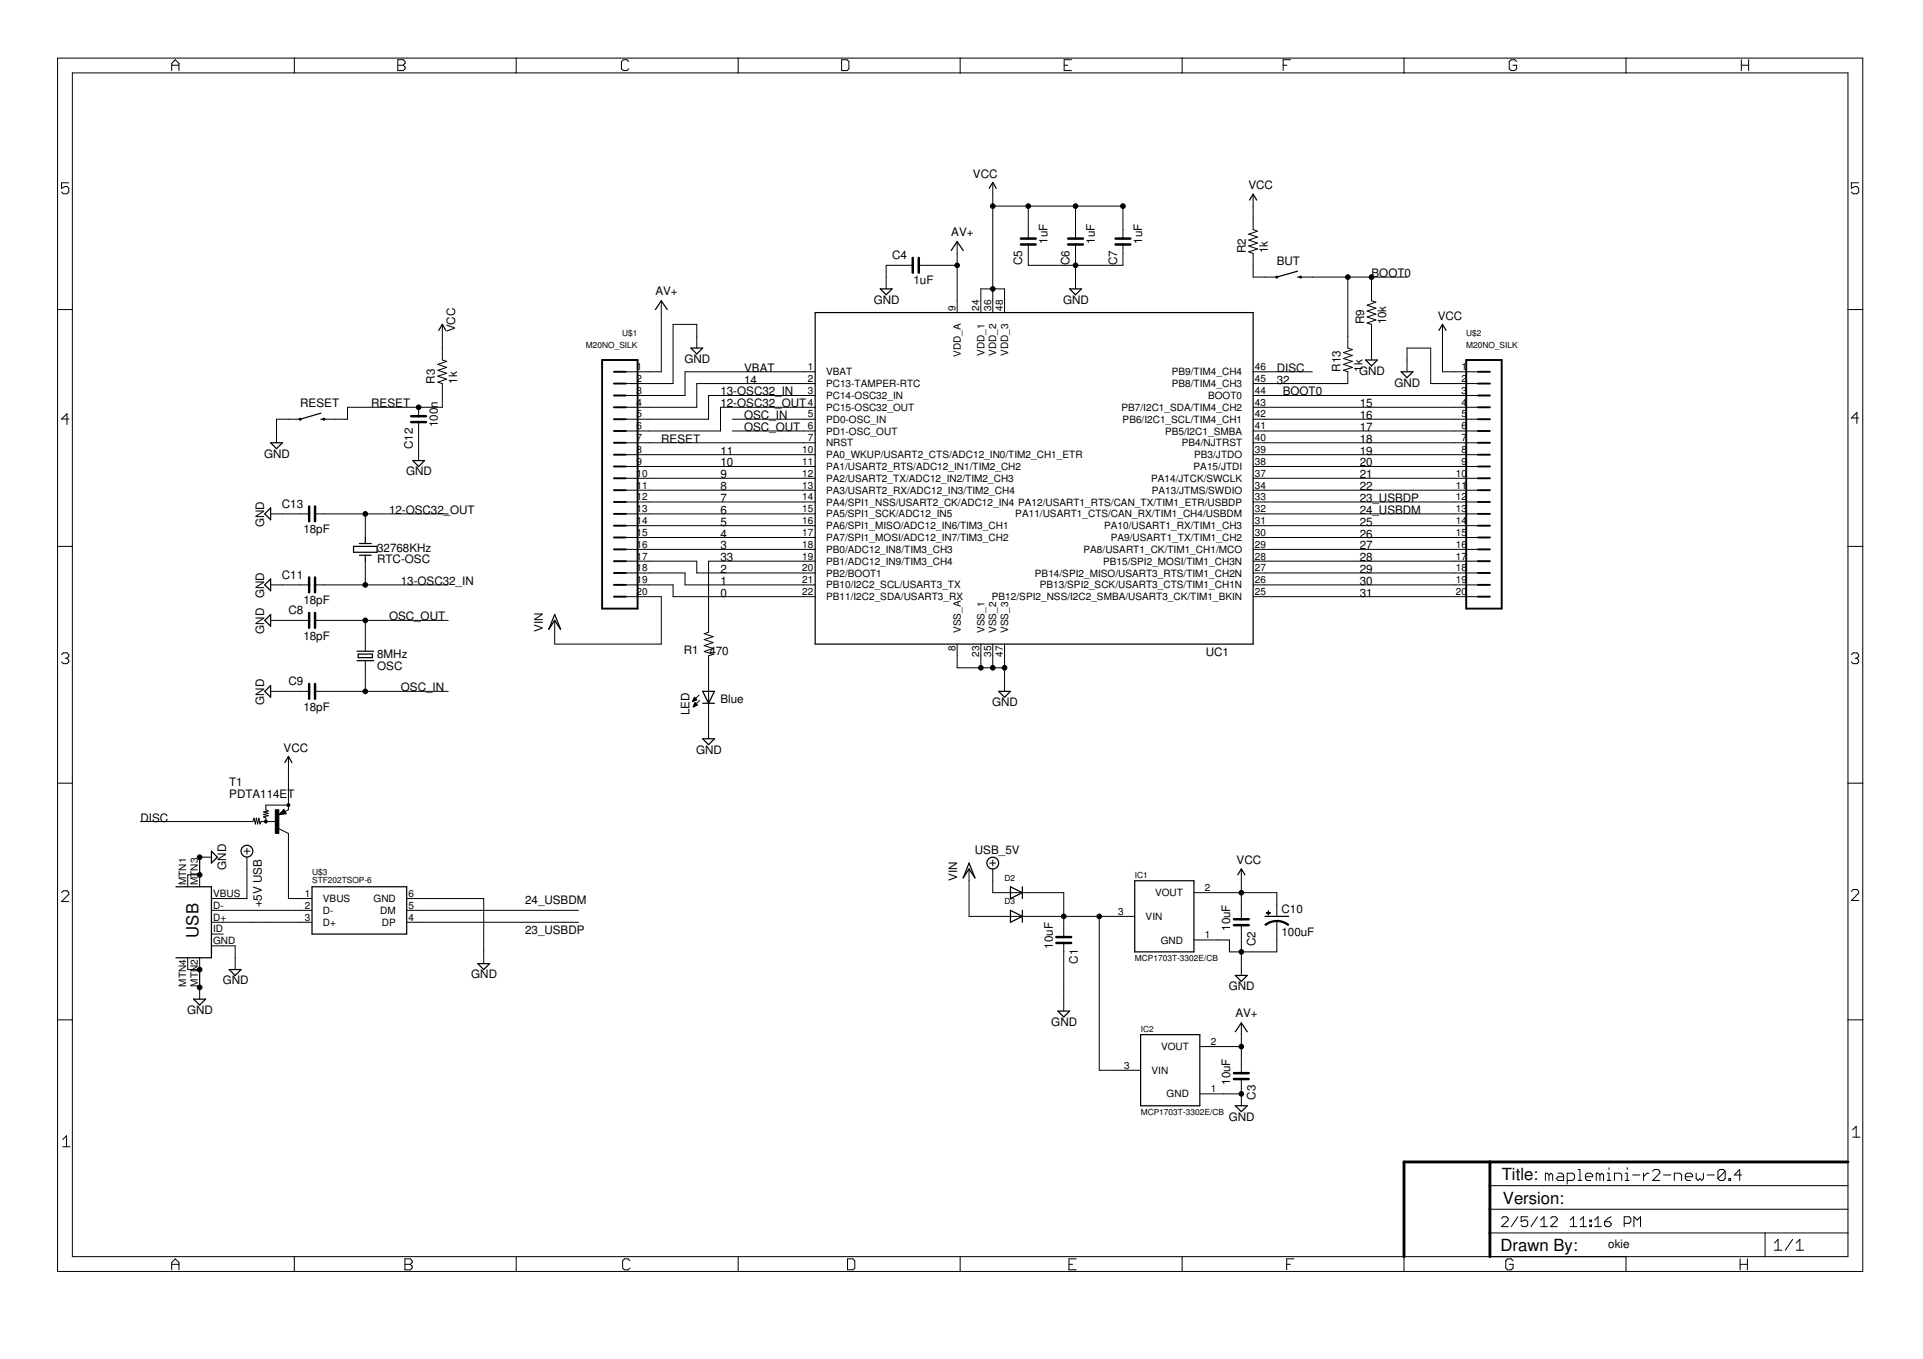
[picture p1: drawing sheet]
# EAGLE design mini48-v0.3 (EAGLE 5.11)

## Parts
BUT  SWITCH-MOMENTARY-2-SMD-1101NE  [TACTILE-SWITCH-1101NE]
C1  10uF  C_0805  [C0805]
C2  10uF  C_0805  [C0805]
C3  10uF  C_0805  [C0805]
C4  1uF  C_0603  [C0603]
C5  1uF  C_0603  [C0603]
C6  1uF  C_0603  [C0603]
C7  1uF  C_0603  [C0603]
C8  18pF  C_0603  [C0603]
C9  18pF  C_0603  [C0603]
C10  100uF  CAP_POL3528  [EIA3528]
C11  18pF  C_0603  [C0603]
C12  100n  C_0603  [C0603]
C13  18pF  C_0603  [C0603]
D2  DIODESOD-323  [SOD-323]
D3  DIODESOD-323  [SOD-323]
IC1  MCP1703T-3302E/CB  MCP1700T  [SOT23]
IC2  MCP1703T-3302E/CB  MCP1700T  [SOT23]
LED  LED (Mini)  LEDCHIPLED_0603  [CHIPLED_0603]
OSC  8MHz  CRYSTAL5X3  [CRYSTAL-SMD-5X3]
R1  470  R_0603  [R0603]
R2  1k  R_0603  [R0603]
R3  1k  R_0603  [R0603]
R9  10k  R_0603  [R0603]
R13  1k  R_0603  [R0603]
RESET  SWITCH-MOMENTARY-2-SMD-1101NE  [TACTILE-SWITCH-1101NE]
RTC-OSC  32768KHz  CRYSTALL  [KX-327LT]
T1  PDTA114ET  PNP-DRIVERSOT323  [SOT323R]
U$1  M20NO_SILK  [1X20_NO_SILK]
U$2  M20NO_SILK  [1X20_NO_SILK]
U$3  STF202TSOP-6  [TSOP-6]
UC1  STM32F103CB  [LQFP48]
USB  USB-MINIB-5PIN  [USB-MINIB]

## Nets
0: U$1.19 UC1.22(PB11/I2C2_SDA/USART3_RX)
1: U$1.18 UC1.21(PB10/I2C2_SCL/USART3_TX)
2: U$1.17 UC1.20(PB2/BOOT1)
3: U$1.16 UC1.18(PB0/ADC12_IN8/TIM3_CH3)
4: U$1.15 UC1.17(PA7/SPI1_MOSI/ADC12_IN7/TIM3_CH2)
5: U$1.14 UC1.16(PA6/SPI1_MISO/ADC12_IN6/TIM3_CH1)
6: U$1.13 UC1.15(PA5/SPI1_SCK/ADC12_IN5)
7: U$1.12 UC1.14(PA4/SPI1_NSS/USART2_CK/ADC12_IN4)
8: U$1.11 UC1.13(PA3/USART2_RX/ADC12_IN3/TIM2_CH4)
9: U$1.10 UC1.12(PA2/USART2_TX/ADC12_IN2/TIM2_CH3)
10: U$1.9 UC1.11(PA1/USART2_RTS/ADC12_IN1/TIM2_CH2)
11: U$1.8 UC1.10(PA0_WKUP/USART2_CTS/ADC12_IN0/TIM2_CH1_ETR)
12-OSC32_OUT: C13.1 RTC-OSC.1 U$1.6 UC1.4(PC15-OSC32_OUT)
13-OSC32_IN: C11.1 RTC-OSC.4 U$1.5 UC1.3(PC14-OSC32_IN)
14: U$1.4 UC1.2(PC13-TAMPER-RTC)
15: U$2.4 UC1.43(PB7/I2C1_SDA/TIM4_CH2)
16: U$2.5 UC1.42(PB6/I2C1_SCL/TIM4_CH1)
17: U$2.6 UC1.41(PB5/I2C1_SMBA)
18: U$2.7 UC1.40(PB4/NJTRST)
19: U$2.8 UC1.39(PB3/JTDO)
20: U$2.9 UC1.38(PA15/JTDI)
21: U$2.10 UC1.37(PA14/JTCK/SWCLK)
22: U$2.11 UC1.34(PA13/JTMS/SWDIO)
23_USBDP: U$2.12 U$3.4(DP) UC1.33(PA12/USART1_RTS/CAN_TX/TIM1_ETR/USBDP)
24_USBDM: U$2.13 U$3.5(DM) UC1.32(PA11/USART1_CTS/CAN_RX/TIM1_CH4/USBDM)
25: U$2.14 UC1.31(PA10/USART1_RX/TIM1_CH3)
26: U$2.15 UC1.30(PA9/USART1_TX/TIM1_CH2)
27: U$2.16 UC1.29(PA8/USART1_CK/TIM1_CH1/MCO)
28: U$2.17 UC1.28(PB15/SPI2_MOSI/TIM1_CH3N)
29: U$2.18 UC1.27(PB14/SPI2_MISO/USART3_RTS/TIM1_CH2N)
30: U$2.19 UC1.26(PB13/SPI2_SCK/USART3_CTS/TIM1_CH1N)
31: U$2.20 UC1.25(PB12/SPI2_NSS/I2C2_SMBA/USART3_CK/TIM1_BKIN)
32: R13.1 UC1.45(PB8/TIM4_CH3)
33: R1.2 UC1.19(PB1/ADC12_IN9/TIM3_CH4)
+5V/2 [vcc]: D2.A USB.VBUS ; supply symbol labelled USB_5V, +5V USB
AV+ [vcc]: C3.1 C4.1 IC2.2(VOUT) U$1.1 UC1.9(VDD_A)
BOOT0: BUT.P$2 R9.2 R13.2 U$2.3 UC1.44(BOOT0)
DGND: C1.2 C2.2 C3.2 C4.2 C5.2 C6.2 C7.2 C8.2 C9.2 C10.C(-) C11.2 C12.2 C13.2 IC1.1(GND) IC2.1(GND) LED.C R9.1 RESET.P$1 U$1.2 U$2.2 U$3.6(GND) UC1.8(VSS_A) UC1.23(VSS_1) UC1.35(VSS_2) UC1.47(VSS_3) USB.GND USB.MTN1(MTN2) USB.MTN2(MTN3) USB.MTN3(MTN1) USB.MTN4 ; supply symbol labelled GND
DISC: T1.1(B) UC1.46(PB9/TIM4_CH4)
N$1: BUT.P$1 R2.1
N$2: LED.A R1.1
N$5 [vcc]: C1.1 D2.C D3.C IC1.3(VIN) IC2.3(VIN)
N$6: T1.3(C) U$3.1(VBUS)
N$14: U$3.2(D-) USB.D-
N$17: U$3.3(D+) USB.D+
OSC_IN: C9.1 OSC.3 UC1.5(PD0-OSC_IN)
OSC_OUT: C8.1 OSC.1 UC1.6(PD1-OSC_OUT)
RESET: C12.1 R3.1 RESET.P$2 U$1.7 UC1.7(NRST)
VBAT: U$1.3 UC1.1(VBAT)
VCC [vcc]: C2.1 C5.1 C6.1 C7.1 C10.A(+) IC1.2(VOUT) R2.2 R3.2 T1.2(E) U$2.1 UC1.24(VDD_1) UC1.36(VDD_2) UC1.48(VDD_3)
VIN: D3.A U$1.20
Unconnected: USB.ID

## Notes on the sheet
- BOOT0
- Blue
- okie
